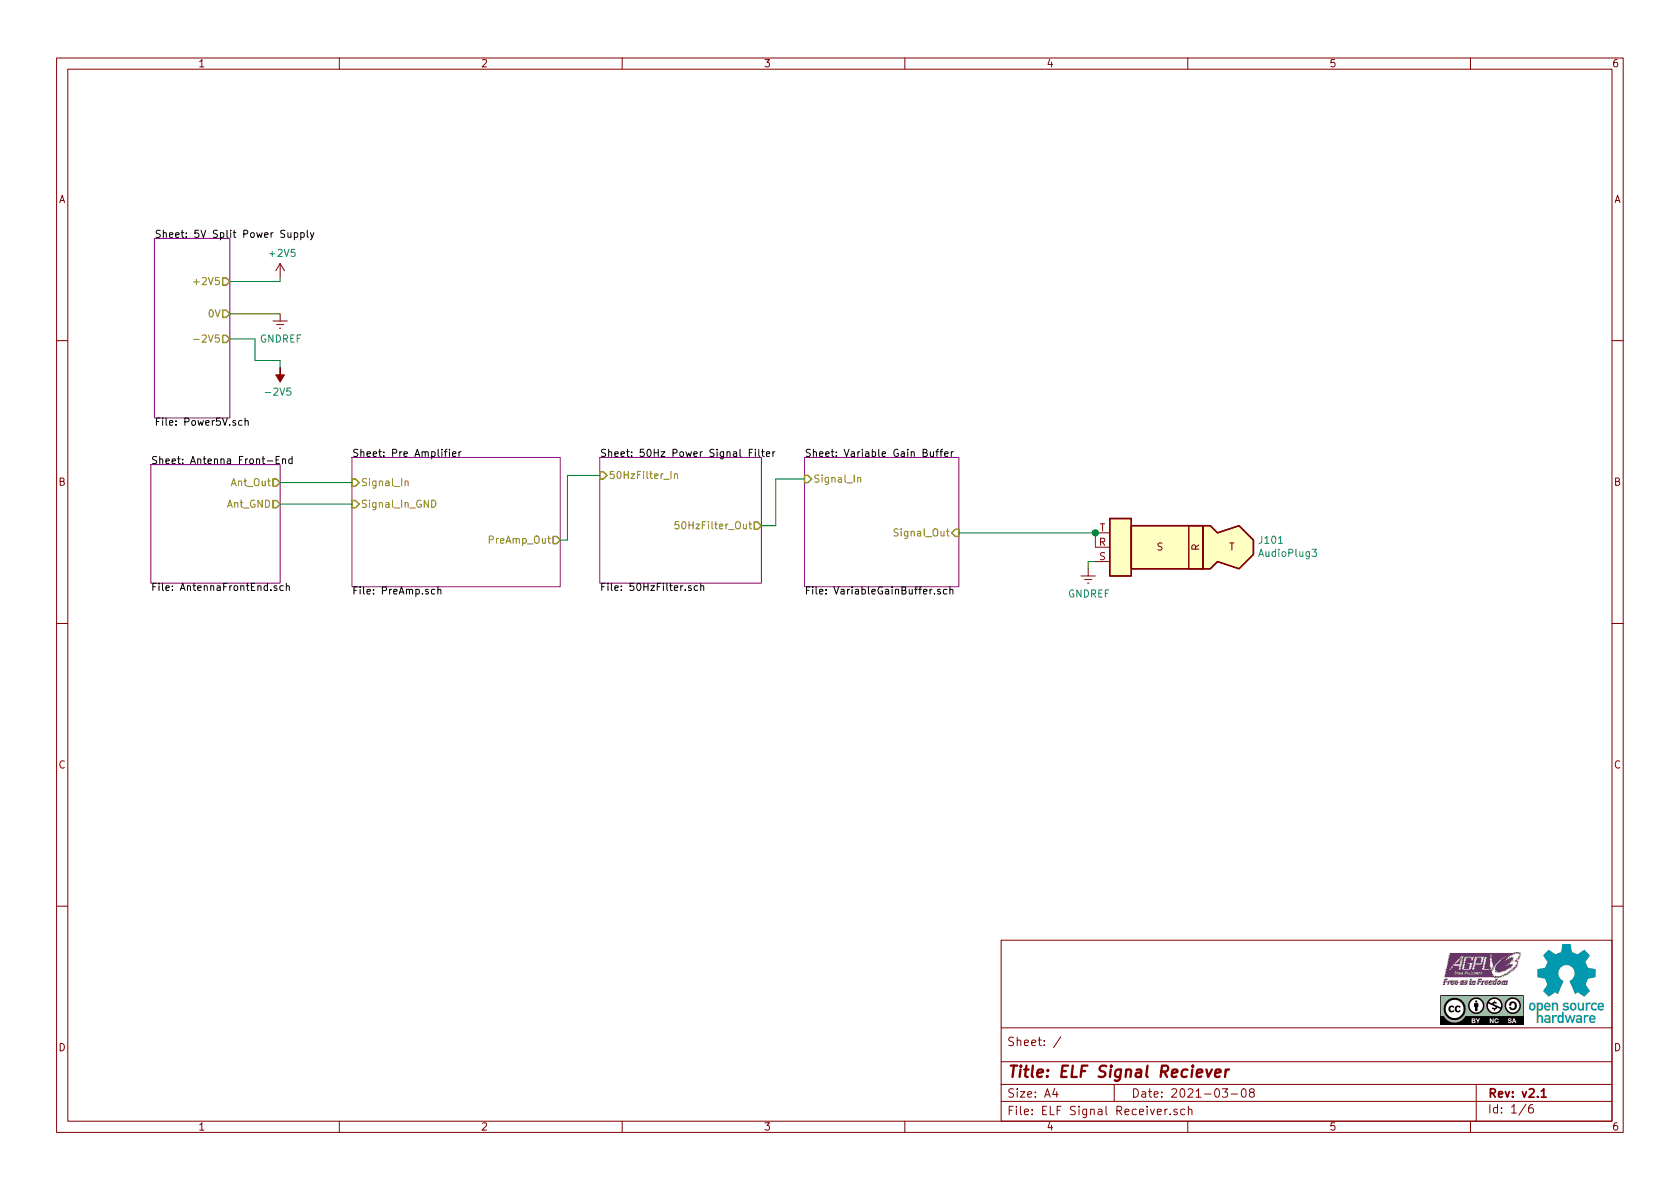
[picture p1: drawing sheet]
EESchema Schematic File Version 4
EELAYER 30 0
EELAYER END
$Descr A4 11693 8268
encoding utf-8
Sheet 1 6
Title "ELF Signal Reciever"
Date "2021-03-08"
Rev "v2.1"
Comp ""
Comment1 ""
Comment2 ""
Comment3 ""
Comment4 ""
$EndDescr
$Sheet
S 1075 1650 525  1250
U 6045665C
F0 "5V Split Power Supply" 50
F1 "Power5V.sch" 50
F2 "+2V5" O R 1600 1950 50 
F3 "-2V5" O R 1600 2350 50 
F4 "0V" O R 1600 2175 50 
$EndSheet
$Sheet
S 1050 3225 900  825 
U 6045E140
F0 "Antenna Front-End" 50
F1 "AntennaFrontEnd.sch" 50
F2 "Ant_Out" O R 1950 3350 50 
F3 "Ant_GND" O R 1950 3500 50 
$EndSheet
$Sheet
S 2450 3175 1450 900 
U 6043822C
F0 "Pre Amplifier" 50
F1 "PreAmp.sch" 50
F2 "Signal_In" I L 2450 3350 50 
F3 "Signal_In_GND" I L 2450 3500 50 
F4 "PreAmp_Out" O R 3900 3750 50 
$EndSheet
Wire Wire Line
	1950 3350 2450 3350
Wire Wire Line
	1950 3500 2450 3500
$Sheet
S 4175 3175 1125 875 
U 6041F67C
F0 "50Hz Power Signal Filter" 50
F1 "50HzFilter.sch" 50
F2 "50HzFilter_Out" O R 5300 3650 50 
F3 "50HzFilter_In" I L 4175 3300 50 
$EndSheet
Wire Wire Line
	4175 3300 3950 3300
Wire Wire Line
	3950 3300 3950 3750
Wire Wire Line
	3950 3750 3900 3750
$Sheet
S 5600 3175 1075 900 
U 6043AB9A
F0 "Variable Gain Buffer" 50
F1 "VariableGainBuffer.sch" 50
F2 "Signal_In" I L 5600 3325 50 
F3 "Signal_Out" I R 6675 3700 50 
$EndSheet
Wire Wire Line
	5600 3325 5400 3325
Wire Wire Line
	5400 3325 5400 3650
Wire Wire Line
	5400 3650 5300 3650
$Comp
L Connector:AudioPlug3 J101
U 1 1
P 8225 3800
F 0 "J101" H 7695 3754 50  0000 R CNN
F 1 "AudioPlug3" H 7695 3845 50  0000 R CNN
F 2 "" H 8325 3750 50  0001 C CNN
F 3 "~" H 8325 3750 50  0001 C CNN
	1    8225 3800
	-1   0    0    1   
$EndComp
$Comp
L power:GNDREF #PWR0104
U 1 1
P 7575 3950
F 0 "#PWR0104" H 7575 3700 50  0001 C CNN
F 1 "GNDREF" H 7580 3777 50  0000 C CNN
F 2 "" H 7575 3950 50  0001 C CNN
F 3 "" H 7575 3950 50  0001 C CNN
	1    7575 3950
	1    0    0    -1  
$EndComp
Wire Wire Line
	6675 3700 7625 3700
Wire Wire Line
	7625 3800 7625 3700
Connection ~ 7625 3700
Wire Wire Line
	7625 3900 7575 3900
Wire Wire Line
	7575 3900 7575 3950
Wire Wire Line
	1600 1950 1950 1950
Wire Wire Line
	1950 2500 1950 2550
Wire Wire Line
	1775 2500 1950 2500
Wire Wire Line
	1775 2350 1775 2500
Wire Wire Line
	1600 2350 1775 2350
Wire Wire Line
	1950 1950 1950 1925
Wire Wire Line
	1950 2175 1600 2175
$Comp
L power:-2V5 #PWR0103
U 1 1
P 1950 2550
F 0 "#PWR0103" H 1950 2650 50  0001 C CNN
F 1 "-2V5" H 1965 2723 50  0000 C CNN
F 2 "" H 1950 2550 50  0001 C CNN
F 3 "" H 1950 2550 50  0001 C CNN
	1    1950 2550
	-1   0    0    1   
$EndComp
$Comp
L power:GNDREF #PWR0102
U 1 1
P 1950 2175
F 0 "#PWR0102" H 1950 1925 50  0001 C CNN
F 1 "GNDREF" H 1955 2002 50  0000 C CNN
F 2 "" H 1950 2175 50  0001 C CNN
F 3 "" H 1950 2175 50  0001 C CNN
	1    1950 2175
	1    0    0    -1  
$EndComp
$Comp
L power:+2V5 #PWR0101
U 1 1
P 1950 1925
F 0 "#PWR0101" H 1950 1775 50  0001 C CNN
F 1 "+2V5" H 1965 2098 50  0000 C CNN
F 2 "" H 1950 1925 50  0001 C CNN
F 3 "" H 1950 1925 50  0001 C CNN
	1    1950 1925
	1    0    0    -1  
$EndComp
$EndSCHEMATC
